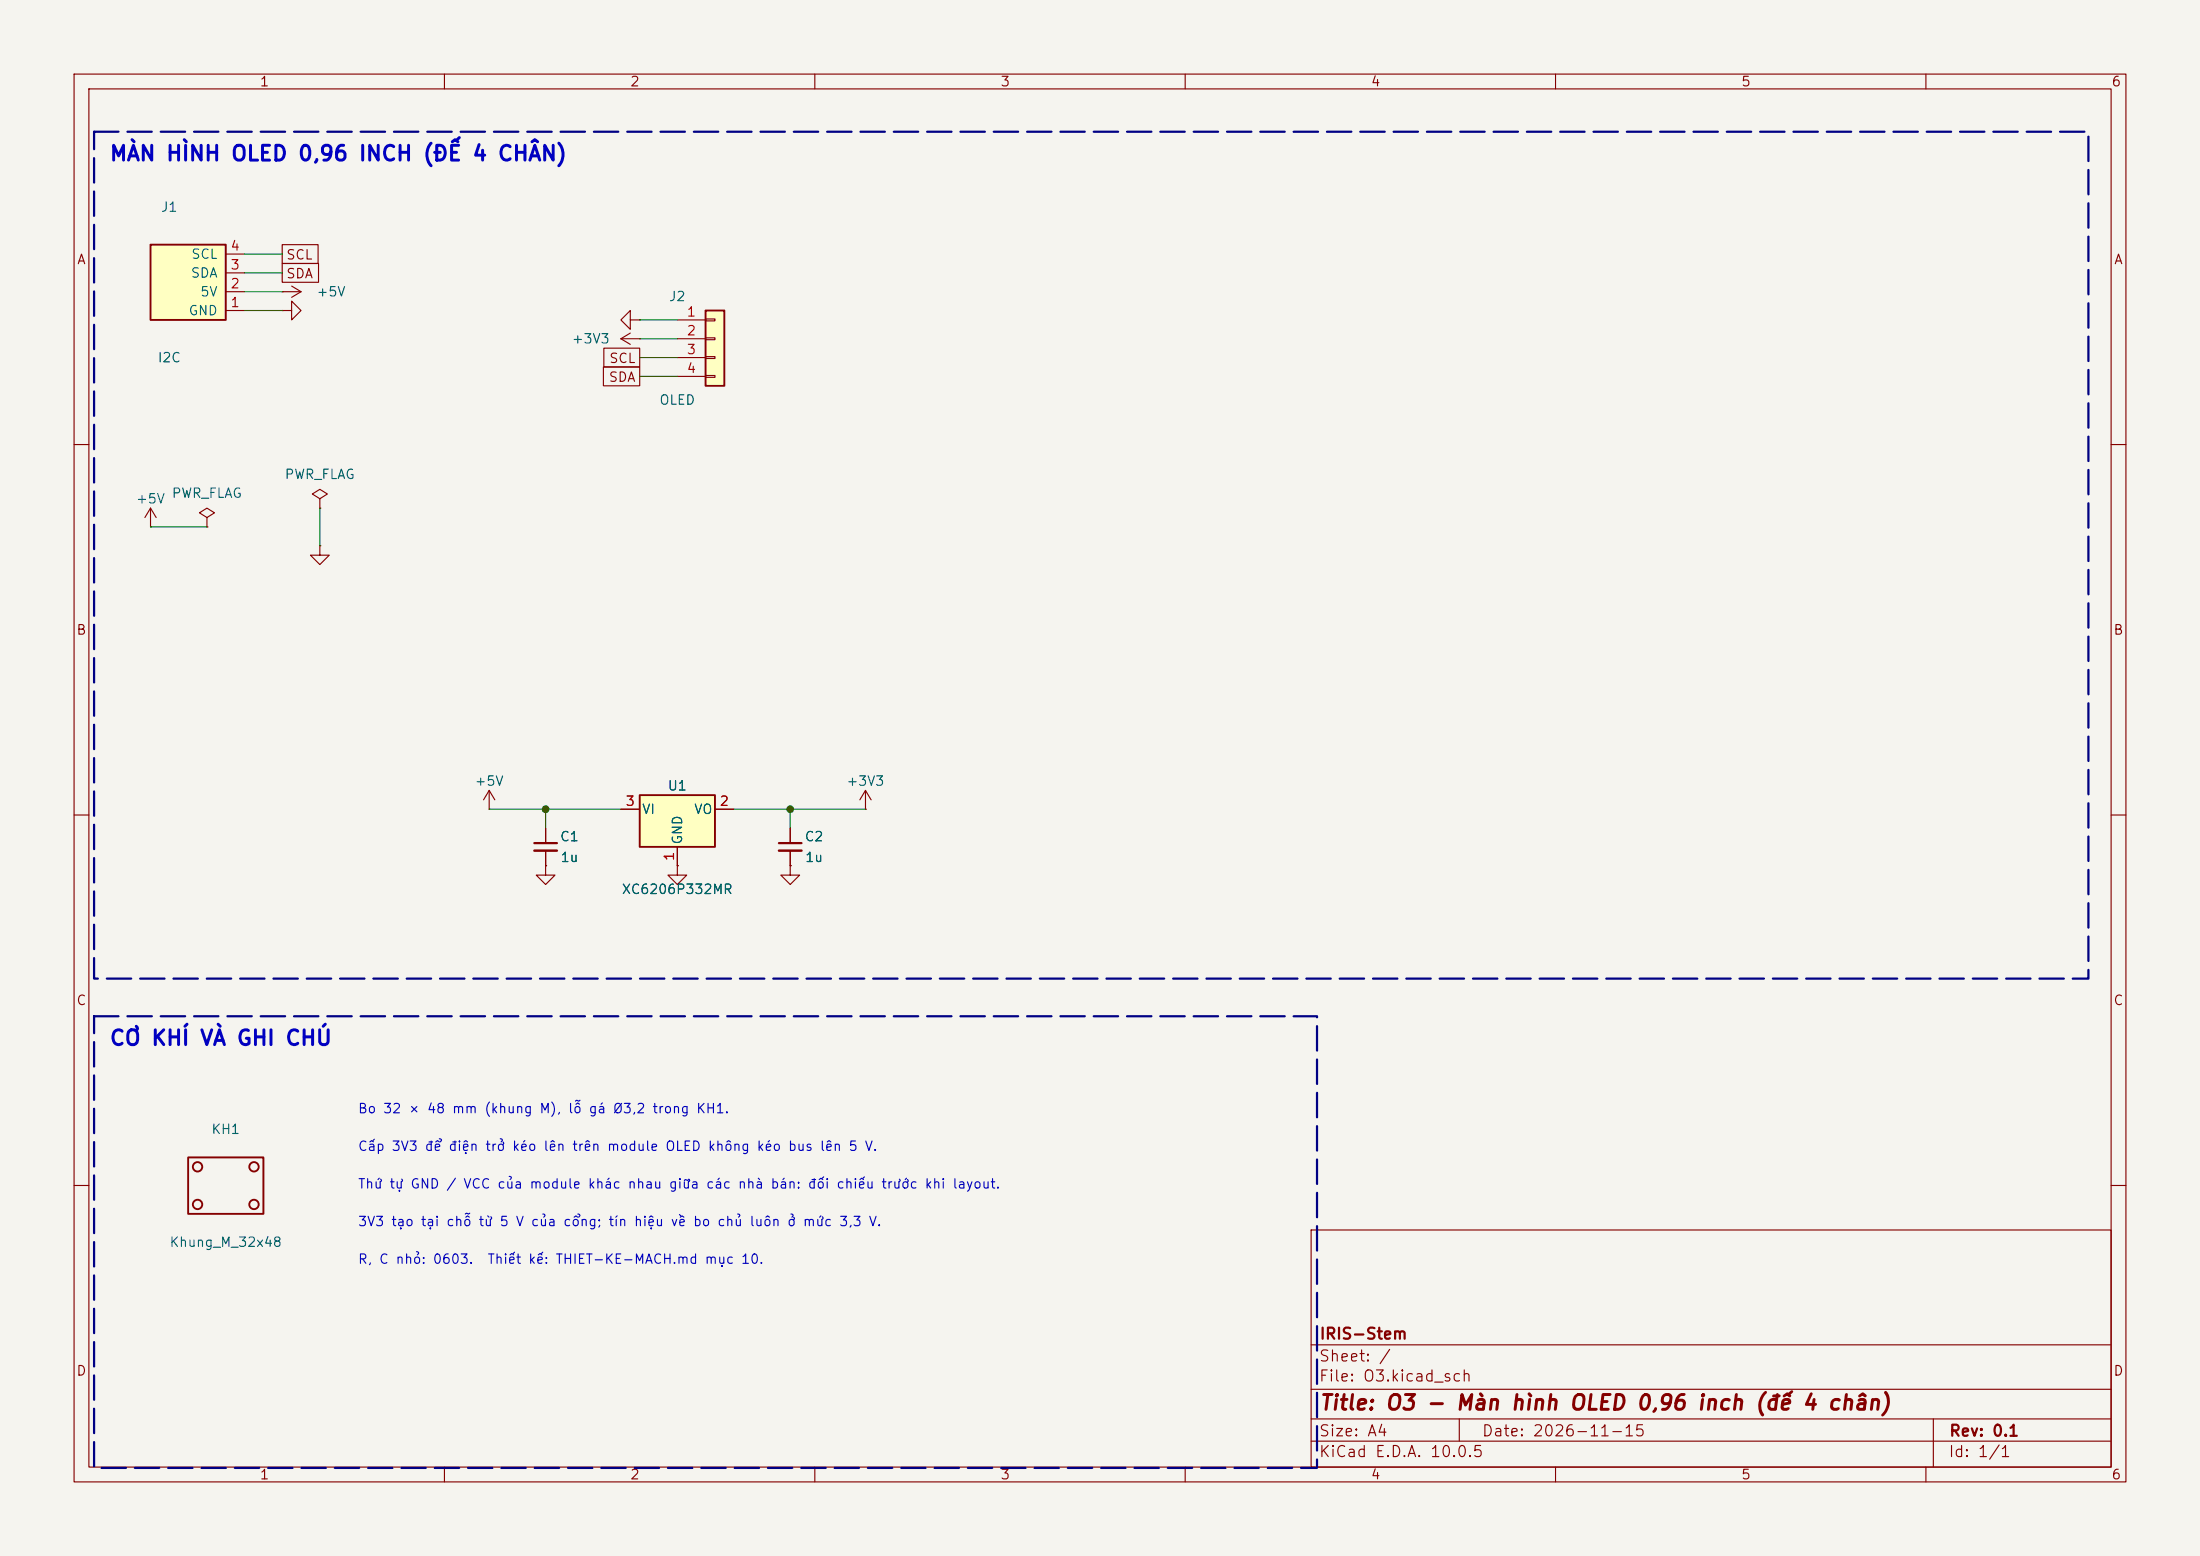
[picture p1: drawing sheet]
<svg xmlns="http://www.w3.org/2000/svg" width="297mm" height="210mm" viewBox="0 0 297 210" stroke-linecap="round" stroke-linejoin="round" font-family="sans-serif">
<path d="M0 0h297v210h-297z" fill="#f5f4ef" stroke="#f5f4ef" stroke-width=".14"/>
<g fill="none" stroke="#840000" stroke-width=".15">
<path d="M10 10h277v190h-277zM12 12h273v186h-273zM60 10v2M110 10v2M160 10v2M210 10v2M260 10v2M10 60h2M285 60h2M10 110h2M285 110h2M10 160h2"/>
<path d="M177 166h108v32h-108zM285 160h2M60 198v2M110 198v2M160 198v2M177 194.5h108M177 191.5h108M177 187.5h108M177 181.5h108M197 191.5v3M210 198v2M260 198v2"/>
<path d="M261 191.5v6.5"/>
</g>
<path d="M20.3 33h10.2v10.2h-10.2z" fill="#ffffc2"/>
<path d="M20.3 33h10.2v10.2h-10.2z" fill="none" stroke="#840000" stroke-width=".25"/>
<path d="M30.5 39.4h2.5M30.5 36.8h2.5M30.5 34.3h2.5M30.5 41.9h2.5M27.9 69.9l1.1-.7-1.1-.6-1 .6 1 .7v1.2M27.9 71.1h.1" fill="none" stroke="#840000" stroke-width=".15"/>
<path d="M95.2 41.9h2.6v10.2h-2.6z" fill="#ffffc2"/>
<path d="M95.2 41.9h2.6v10.2h-2.6z" fill="none" stroke="#840000" stroke-width=".25"/>
<g fill="none" stroke="#840000" stroke-width=".15">
<path d="M38.1 39.4h.1M38.1 39.4h2.5M39.4 38.6l1.2 .8M40.6 39.4l-1.2 .7M38.1 41.9h1.3v-1.3l1.2 1.3-1.2 1.3v-1.3M38.1 41.9h.1M83.8 45.7h2.6M83.8 45.7l1.3 .8M85.1 43.2v-1.3l-1.3 1.3 1.3 1.3v-1.3h1.3M85.1 45l-1.3 .7M86.4 45.7h.1M86.4 43.2h.1"/>
<path d="M91.4 43.2h3.8M91.4 45.7h3.8M91.4 48.3h3.8M91.4 50.8h3.8M95.2 43.1h1.3v.2h-1.3zM95.2 45.6h1.3v.2h-1.3zM95.2 48.1h1.3v.3h-1.3zM95.2 50.7h1.3v.2h-1.3zM20.3 71.1h.1M20.3 68.6l-.7 1.3M20.3 68.6l.8 1.3M20.3 68.6v2.5"/>
<path d="M43.2 67.3l1-.6-1-.7-1 .7 1 .6v1.3M43.2 68.6h.1M43.2 73.7v1.2h1.2l-1.2 1.3-1.3-1.3h1.3M43.2 73.7h.1M66 109.2h.1M66 106.7l-.7 1.3M66 106.7l.8 1.3M66 106.7v2.5M73.7 116.8v1.3h1.2l-1.2 1.3-1.3-1.3h1.3M73.7 116.8h.1M73.7 111.8v2M73.7 114.8v2"/>
<path d="M106.7 116.8v1.3h1.2l-1.2 1.3-1.3-1.3h1.3M106.7 116.8h.1"/>
</g>
<path d="M72.1 113.8h3.1" fill="none" stroke="#840000" stroke-width=".3"/>
<path d="M72.1 114.8h3.1" fill="none" stroke="#840000" stroke-width=".33"/>
<path d="M86.4 107.3h10.1v7h-10.1z" fill="#ffffc2"/>
<g fill="none" stroke="#840000" stroke-width=".25">
<path d="M86.4 107.3h10.1v7h-10.1zM25.4 156.2h10.2v7.6h-10.2z"/>
<circle cx="26.7" cy="157.5" r=".63"/>
<circle cx="34.3" cy="157.5" r=".63"/>
<circle cx="26.7" cy="162.6" r=".63"/>
<circle cx="34.3" cy="162.6" r=".63"/>
</g>
<g fill="none" stroke="#840000" stroke-width=".15">
<path d="M38.1 35.6h4.9v2.5h-4.9zM38.1 33h4.8v2.6h-4.8zM81.5 49.5h4.9v2.6h-4.9zM81.5 47h4.9v2.5h-4.9zM73.7 116.8h.1M73.7 111.8v2M73.7 114.8v2M83.8 109.2h2.6M91.4 116.8v1.3h1.3l-1.3 1.3-1.2-1.3h1.2M91.4 116.8h.1M91.4 114.3v2.5M96.5 109.2h2.6"/>
<path d="M106.7 116.8h.1M106.7 111.8v2M106.7 114.8v2M116.8 109.2h.1M116.8 106.7l-.7 1.3M116.8 106.7l.8 1.3M116.8 106.7v2.5"/>
</g>
<path d="M105.2 113.8h3" fill="none" stroke="#840000" stroke-width=".3"/>
<path d="M105.2 114.8h3" fill="none" stroke="#840000" stroke-width=".33"/>
<g fill="none" stroke="#009600" stroke-width=".15">
<path d="M33 39.4h5.1M33 36.8h5.1M33 34.3h5.1M33 41.9h5.1M86.4 45.7h5M86.4 43.2h5M86.4 48.3h5M86.4 50.8h5M20.3 71.1h7.6M43.2 68.6v5.1M66 109.2h17.8M73.7 109.2v2.6"/>
<path d="M99.1 109.2h17.7M106.7 109.2v2.6"/>
</g>
<path d="M12.7 17.8h269.2v114.3h-269.2zM12.7 137.2h165.1v60.9h-165.1z" fill="none" stroke="#000084" stroke-width=".3" stroke-dasharray="3.3 1.2"/>
<g fill="#009600" stroke="#009600" stroke-width=".14">
<circle cx="73.7" cy="109.2" r=".46"/>
<circle cx="106.7" cy="109.2" r=".46"/>
</g>
<g font-size="2" fill="#0000c2">
<text x="14.7" y="22.2">MÀN HÌNH OLED 0,96 INCH (ĐẾ 4 CHÂN)</text>
<text x="14.7" y="141.6">CƠ KHÍ VÀ GHI CHÚ</text>
</g>
<text font-size="2" fill="#840000" x="178" y="190.8">Title: O3 - Màn hình OLED 0,96 inch (đế 4 chân)</text>
<g font-size="1.5" fill="#840000">
<text x="178" y="184.1">Sheet: /</text>
<text x="178" y="181.1">IRIS-Stem</text>
<text x="178" y="186.8">File: O3.kicad_sch</text>
<text x="178" y="197">KiCad E.D.A. 10.0.5</text>
<text x="178" y="194.2">Size: A4</text>
<text x="200" y="194.2">Date: 2026-11-15</text>
<text x="263" y="197">Id: 1/1</text>
<text x="263" y="194.2">Rev: 0.1</text>
</g>
<g font-size="1.3" fill="#840000">
<text x="35" y="12">1</text>
<text x="85" y="12">2</text>
<text x="135" y="12">3</text>
<text x="185" y="12">4</text>
<text x="235" y="12">5</text>
<text x="285" y="12">6</text>
<text x="10.3" y="36">A</text>
<text x="38.5" y="35.3">SCL</text>
<text x="285.3" y="36">A</text>
<text x="38.5" y="37.9">SDA</text>
<text x="82.1" y="51.9">SDA</text>
<text x="82.1" y="49.3">SCL</text>
<text x="10.2" y="86">B</text>
<text x="285.2" y="86">B</text>
<text x="10.2" y="136">C</text>
<text x="285.2" y="136">C</text>
<text x="10.2" y="186">D</text>
<text x="285.2" y="186">D</text>
<text x="35" y="200">1</text>
<text x="85" y="200">2</text>
<text x="135" y="200">3</text>
<text x="185" y="200">4</text>
<text x="235" y="200">5</text>
<text x="285" y="200">6</text>
</g>
<g font-size="1.3" fill="#006464">
<text x="21.6" y="28.9">J1</text>
<text x="25.7" y="35.3">SCL</text>
<text x="25.7" y="37.8">SDA</text>
<text x="26.9" y="40.3">5V</text>
<text x="42.6" y="40.3">+5V</text>
<text x="90.2" y="41">J2</text>
<text x="25.4" y="42.9">GND</text>
<text x="77.1" y="46.7">+3V3</text>
<text x="21.2" y="49.2">I2C</text>
<text x="88.9" y="54.9">OLED</text>
<text x="38.3" y="65">PWR_FLAG</text>
<text x="18.3" y="68.3">+5V</text>
<text x="23.1" y="67.5">PWR_FLAG</text>
<text x="64" y="106.4">+5V</text>
<text x="90" y="107">U1</text>
<text x="114.2" y="106.4">+3V3</text>
<text x="75.5" y="113.9">C1</text>
<text x="86.6" y="110.2">VI</text>
<text x="93.6" y="110.2">VO</text>
<text x="108.5" y="113.9">C2</text>
<text x="75.6" y="116.7">1u</text>
<text x="92.4" y="114.1" transform="rotate(-90 92.4 114.1)">GND</text>
<text x="108.6" y="116.7">1u</text>
<text x="83.8" y="121">XC6206P332MR</text>
<text x="28.4" y="153.4">KH1</text>
<text x="22.8" y="168.6">Khung_M_32x48</text>
</g>
<g font-size="1.3" fill="#a90000">
<text x="31" y="34.2">4</text>
<text x="31" y="41.8">1</text>
<text x="31" y="39.2">2</text>
<text x="31" y="36.7">3</text>
<text x="92.6" y="43">1</text>
<text x="92.6" y="45.6">2</text>
<text x="92.6" y="48.1">3</text>
<text x="92.6" y="50.7">4</text>
<text x="84.4" y="109.1">3</text>
<text x="97.1" y="109.1">2</text>
<text x="91.3" y="116.3" transform="rotate(-90 91.3 116.3)">1</text>
</g>
<g font-size="1.3" fill="#0000c2">
<text x="48.2" y="155.7">Cấp 3V3 để điện trở kéo lên trên module OLED không kéo bus lên 5 V.</text>
<text x="48.2" y="150.6">Bo 32 × 48 mm (khung M), lỗ gá Ø3,2 trong KH1.</text>
<text x="48.2" y="160.7">Thứ tự GND / VCC của module khác nhau giữa các nhà bán: đối chiếu trước khi layout.</text>
<text x="48.2" y="165.8">3V3 tạo tại chỗ từ 5 V của cổng; tín hiệu về bo chủ luôn ở mức 3,3 V.</text>
<text x="48.2" y="170.9">R, C nhỏ: 0603.</text>
<text x="65.7" y="170.9">Thiết kế: THIET-KE-MACH.md mục 10.</text>
</g>
</svg>
